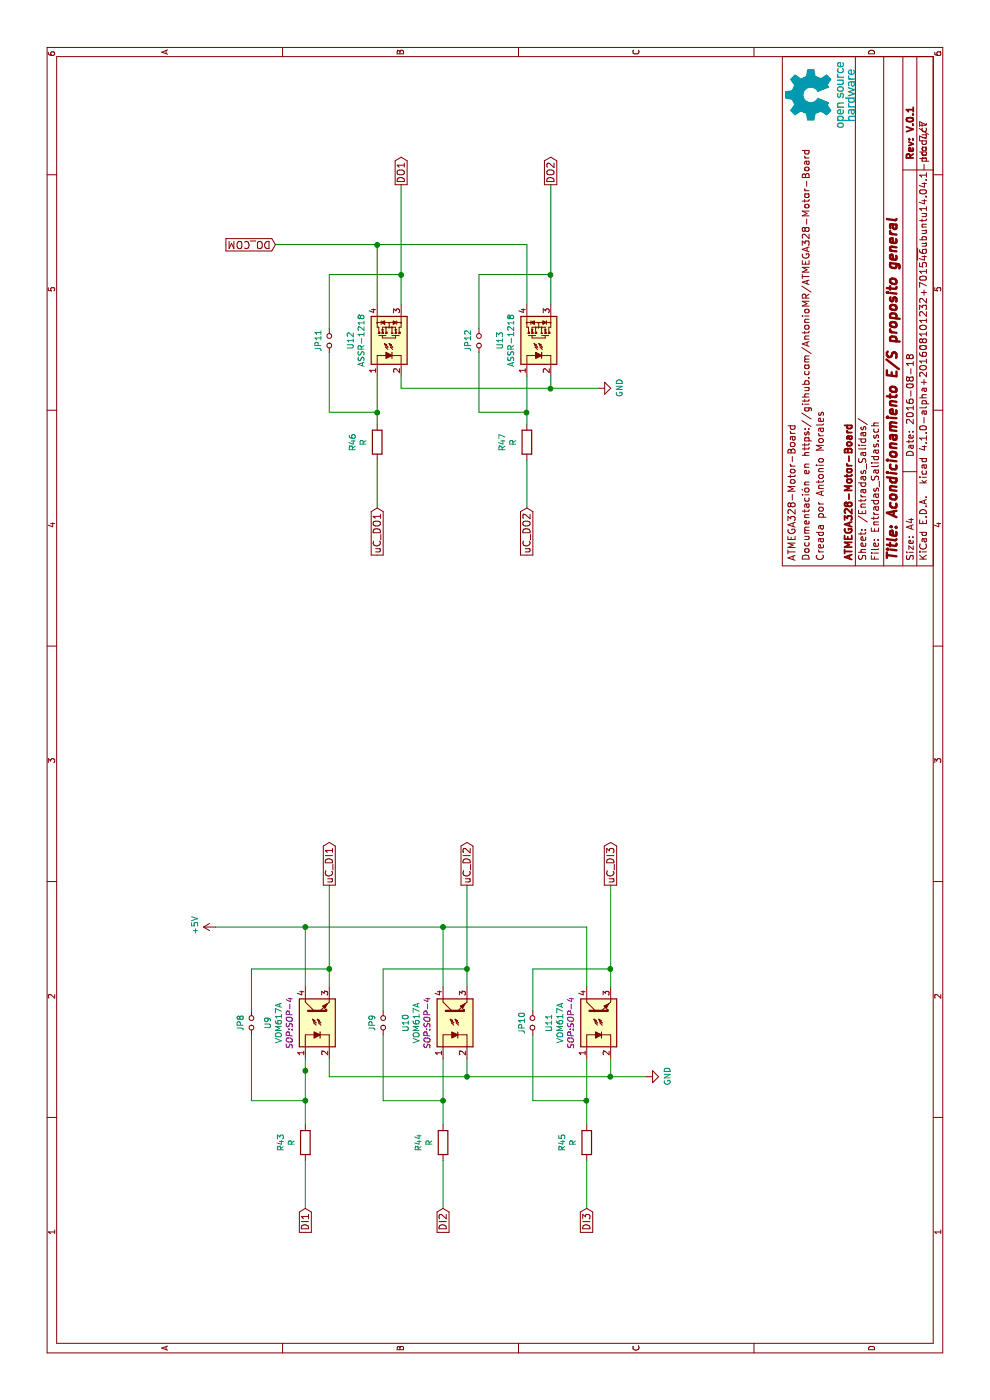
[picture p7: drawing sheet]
EESchema Schematic File Version 2
LIBS:ATMEGA328_Motor_Board-rescue
LIBS:Microcontroladores
LIBS:power
LIBS:device
LIBS:transistors
LIBS:conn
LIBS:linear
LIBS:regul
LIBS:74xx
LIBS:cmos4000
LIBS:adc-dac
LIBS:memory
LIBS:xilinx
LIBS:microcontrollers
LIBS:dsp
LIBS:microchip
LIBS:analog_switches
LIBS:motorola
LIBS:texas
LIBS:intel
LIBS:audio
LIBS:interface
LIBS:digital-audio
LIBS:philips
LIBS:display
LIBS:cypress
LIBS:siliconi
LIBS:opto
LIBS:atmel
LIBS:contrib
LIBS:valves
LIBS:Interfaces
LIBS:Pasivos
LIBS:Reles
LIBS:MotorDrivers
LIBS:connector
LIBS:Opamp
LIBS:Traco
LIBS:Optoacoplados
LIBS:ATMEGA328_Motor_Board-cache
EELAYER 25 0
EELAYER END
$Descr A4 11693 8268
encoding utf-8
Sheet 7 7
Title "Acondicionamiento E/S proposito general"
Date "2016-08-18"
Rev "V.0.1"
Comp "ATMEGA328-Motor-Board"
Comment1 ""
Comment2 "Creada por Antonio Morales"
Comment3 "Documentación en https://github.com/AntonioMR/ATMEGA328-Motor-Board"
Comment4 "ATMEGA328-Motor-Board"
$EndDescr
$Comp
L ASSR-1218 U12
U 1 1
P 8850 3250
F 0 "U12" H 8850 3575 50  0000 C CNN
F 1 "ASSR-1218" H 8850 3484 50  0000 C CNN
F 2 "SOP:SOP-4" H 8850 3483 50  0001 C CIN
F 3 "" H 8800 3250 50  0000 L CNN
F 4 "~" H 8850 3250 60  0001 C CNN "Fabricante"
F 5 "~" H 8850 3250 60  0001 C CNN "Ref"
F 6 "~" H 8850 3250 60  0001 C CNN "Potencia"
F 7 "~" H 8850 3250 60  0001 C CNN "Tolerancia"
F 8 "~" H 8850 3250 60  0001 C CNN "Provedor"
F 9 "~" H 8850 3250 60  0001 C CNN "Ref_Proveedor"
	1    8850 3250
	1    0    0    -1  
$EndComp
$Comp
L ASSR-1218 U13
U 1 1
P 8850 4500
F 0 "U13" H 8850 4825 50  0000 C CNN
F 1 "ASSR-1218" H 8850 4734 50  0000 C CNN
F 2 "SOP:SOP-4" H 8850 4733 50  0001 C CIN
F 3 "" H 8800 4500 50  0000 L CNN
F 4 "~" H 8850 4500 60  0001 C CNN "Fabricante"
F 5 "~" H 8850 4500 60  0001 C CNN "Ref"
F 6 "~" H 8850 4500 60  0001 C CNN "Potencia"
F 7 "~" H 8850 4500 60  0001 C CNN "Tolerancia"
F 8 "~" H 8850 4500 60  0001 C CNN "Provedor"
F 9 "~" H 8850 4500 60  0001 C CNN "Ref_Proveedor"
	1    8850 4500
	1    0    0    -1  
$EndComp
Wire Wire Line
	9650 2300 9650 4400
Wire Wire Line
	9150 3150 9650 3150
Wire Wire Line
	9650 4400 9150 4400
Connection ~ 9650 3150
Wire Wire Line
	9150 3350 10150 3350
Wire Wire Line
	9150 4600 10150 4600
$Comp
L R R46
U 1 1
P 8000 3150
F 0 "R46" V 7793 3150 50  0000 C CNN
F 1 "R" V 7884 3150 50  0000 C CNN
F 2 "Resistors_SMD:R_0805" V 7930 3150 50  0001 C CNN
F 3 "" H 8000 3150 50  0000 C CNN
	1    8000 3150
	0    1    1    0   
$EndComp
$Comp
L R R47
U 1 1
P 8000 4400
F 0 "R47" V 7793 4400 50  0000 C CNN
F 1 "R" V 7884 4400 50  0000 C CNN
F 2 "Resistors_SMD:R_0805" V 7930 4400 50  0001 C CNN
F 3 "" H 8000 4400 50  0000 C CNN
	1    8000 4400
	0    1    1    0   
$EndComp
Wire Wire Line
	8150 4400 8550 4400
Wire Wire Line
	8550 3150 8150 3150
Wire Wire Line
	7450 3150 7850 3150
Wire Wire Line
	7450 4400 7850 4400
Wire Wire Line
	8450 3350 8450 5000
Wire Wire Line
	8450 3350 8550 3350
Wire Wire Line
	8550 4600 8450 4600
Connection ~ 8450 4600
$Comp
L GND #PWR0108
U 1 1
P 8450 5000
F 0 "#PWR0108" H 8450 4750 50  0001 C CNN
F 1 "GND" H 8455 4827 50  0000 C CNN
F 2 "" H 8450 5000 50  0000 C CNN
F 3 "" H 8450 5000 50  0000 C CNN
	1    8450 5000
	1    0    0    -1  
$EndComp
$Comp
L VOM617A U9
U 1 1
P 3150 2650
F 0 "U9" H 3150 3065 50  0000 C CNN
F 1 "VOM617A" H 3150 2974 50  0000 C CNN
F 2 "SOP:SOP-4" H 3150 2883 50  0000 C CIN
F 3 "" H 3150 2550 50  0000 L CNN
F 4 "773-0234" H 3100 2950 60  0001 C CNN "Rs"
F 5 "VISHAY" H 3000 3150 60  0001 C CNN "Fabricante"
F 6 "VOM617A-2X001T" H 3250 3050 60  0001 C CNN "Ref"
	1    3150 2650
	1    0    0    -1  
$EndComp
$Comp
L VOM617A U10
U 1 1
P 3150 3800
F 0 "U10" H 3150 4215 50  0000 C CNN
F 1 "VOM617A" H 3150 4124 50  0000 C CNN
F 2 "SOP:SOP-4" H 3150 4033 50  0000 C CIN
F 3 "" H 3150 3700 50  0000 L CNN
F 4 "773-0234" H 3100 4100 60  0001 C CNN "Rs"
F 5 "VISHAY" H 3000 4300 60  0001 C CNN "Fabricante"
F 6 "VOM617A-2X001T" H 3250 4200 60  0001 C CNN "Ref"
	1    3150 3800
	1    0    0    -1  
$EndComp
$Comp
L VOM617A U11
U 1 1
P 3150 5000
F 0 "U11" H 3150 5415 50  0000 C CNN
F 1 "VOM617A" H 3150 5324 50  0000 C CNN
F 2 "SOP:SOP-4" H 3150 5233 50  0000 C CIN
F 3 "" H 3150 4900 50  0000 L CNN
F 4 "773-0234" H 3100 5300 60  0001 C CNN "Rs"
F 5 "VISHAY" H 3000 5500 60  0001 C CNN "Fabricante"
F 6 "VOM617A-2X001T" H 3250 5400 60  0001 C CNN "Ref"
	1    3150 5000
	1    0    0    -1  
$EndComp
$Comp
L R R45
U 1 1
P 2150 4900
F 0 "R45" V 1943 4900 50  0000 C CNN
F 1 "R" V 2034 4900 50  0000 C CNN
F 2 "Resistors_SMD:R_0805" V 2080 4900 50  0001 C CNN
F 3 "" H 2150 4900 50  0000 C CNN
	1    2150 4900
	0    1    1    0   
$EndComp
$Comp
L R R44
U 1 1
P 2150 3700
F 0 "R44" V 1943 3700 50  0000 C CNN
F 1 "R" V 2034 3700 50  0000 C CNN
F 2 "Resistors_SMD:R_0805" V 2080 3700 50  0001 C CNN
F 3 "" H 2150 3700 50  0000 C CNN
	1    2150 3700
	0    1    1    0   
$EndComp
$Comp
L R R43
U 1 1
P 2150 2550
F 0 "R43" V 1943 2550 50  0000 C CNN
F 1 "R" V 2034 2550 50  0000 C CNN
F 2 "Resistors_SMD:R_0805" V 2080 2550 50  0001 C CNN
F 3 "" H 2150 2550 50  0000 C CNN
	1    2150 2550
	0    1    1    0   
$EndComp
Wire Wire Line
	2300 2550 2850 2550
Wire Wire Line
	2850 2750 2700 2750
Wire Wire Line
	2700 2750 2700 5400
$Comp
L GND #PWR0109
U 1 1
P 2700 5400
F 0 "#PWR0109" H 2700 5150 50  0001 C CNN
F 1 "GND" H 2705 5227 50  0000 C CNN
F 2 "" H 2700 5400 50  0000 C CNN
F 3 "" H 2700 5400 50  0000 C CNN
	1    2700 5400
	1    0    0    -1  
$EndComp
Wire Wire Line
	2850 5100 2700 5100
Connection ~ 2700 5100
Wire Wire Line
	2700 3900 2850 3900
Connection ~ 2700 3900
Wire Wire Line
	2300 3700 2850 3700
Wire Wire Line
	2300 4900 2850 4900
Wire Wire Line
	3450 4900 3950 4900
Wire Wire Line
	3950 4900 3950 1800
$Comp
L +5V #PWR0110
U 1 1
P 3950 1800
F 0 "#PWR0110" H 3950 1650 50  0001 C CNN
F 1 "+5V" H 3965 1973 50  0000 C CNN
F 2 "" H 3950 1800 50  0000 C CNN
F 3 "" H 3950 1800 50  0000 C CNN
	1    3950 1800
	1    0    0    -1  
$EndComp
Wire Wire Line
	3450 2550 3950 2550
Connection ~ 3950 2550
Wire Wire Line
	3450 3700 3950 3700
Connection ~ 3950 3700
Wire Wire Line
	3450 2750 4300 2750
Wire Wire Line
	3450 3900 4300 3900
Wire Wire Line
	3450 5100 4300 5100
$Comp
L Jumper_NO_Small JP8
U 1 1
P 3150 2100
F 0 "JP8" H 3150 2193 50  0000 C CNN
F 1 "Jumper_NO_Small" H 3160 2040 50  0001 C CNN
F 2 "Vias:JMP_0603" H 3150 2100 50  0001 C CNN
F 3 "" H 3150 2100 50  0000 C CNN
	1    3150 2100
	1    0    0    -1  
$EndComp
Wire Wire Line
	3250 2100 3600 2100
Wire Wire Line
	3600 2100 3600 2750
Connection ~ 3600 2750
Wire Wire Line
	2500 2100 3050 2100
Connection ~ 2750 2550
$Comp
L Jumper_NO_Small JP9
U 1 1
P 3150 3200
F 0 "JP9" H 3150 3293 50  0000 C CNN
F 1 "Jumper_NO_Small" H 3160 3140 50  0001 C CNN
F 2 "Vias:JMP_0603" H 3150 3200 50  0001 C CNN
F 3 "" H 3150 3200 50  0000 C CNN
	1    3150 3200
	1    0    0    -1  
$EndComp
$Comp
L Jumper_NO_Small JP10
U 1 1
P 3150 4450
F 0 "JP10" H 3150 4543 50  0000 C CNN
F 1 "Jumper_NO_Small" H 3160 4390 50  0001 C CNN
F 2 "Vias:JMP_0603" H 3150 4450 50  0001 C CNN
F 3 "" H 3150 4450 50  0000 C CNN
	1    3150 4450
	1    0    0    -1  
$EndComp
Wire Wire Line
	3050 4450 2500 4450
Wire Wire Line
	2500 4450 2500 4900
Connection ~ 2500 4900
Wire Wire Line
	2500 3700 2500 3200
Wire Wire Line
	2500 3200 3050 3200
Connection ~ 2500 3700
Wire Wire Line
	2500 2550 2500 2100
Connection ~ 2500 2550
Wire Wire Line
	3250 3200 3600 3200
Wire Wire Line
	3600 3200 3600 3900
Connection ~ 3600 3900
Wire Wire Line
	3250 4450 3600 4450
Wire Wire Line
	3600 4450 3600 5100
Connection ~ 3600 5100
Wire Wire Line
	2000 4900 1600 4900
Wire Wire Line
	1600 3700 2000 3700
Wire Wire Line
	1600 2550 2000 2550
$Comp
L Jumper_NO_Small JP12
U 1 1
P 8850 4000
F 0 "JP12" H 8850 4093 50  0000 C CNN
F 1 "Jumper_NO_Small" H 8860 3940 50  0001 C CNN
F 2 "Vias:JMP_0603" H 8850 4000 50  0001 C CNN
F 3 "" H 8850 4000 50  0000 C CNN
	1    8850 4000
	1    0    0    -1  
$EndComp
$Comp
L Jumper_NO_Small JP11
U 1 1
P 8850 2750
F 0 "JP11" H 8850 2843 50  0000 C CNN
F 1 "Jumper_NO_Small" H 8860 2690 50  0001 C CNN
F 2 "Vias:JMP_0603" H 8850 2750 50  0001 C CNN
F 3 "" H 8850 2750 50  0000 C CNN
	1    8850 2750
	1    0    0    -1  
$EndComp
Wire Wire Line
	8750 2750 8250 2750
Wire Wire Line
	8250 2750 8250 3150
Connection ~ 8250 3150
Wire Wire Line
	8950 2750 9400 2750
Wire Wire Line
	9400 2750 9400 3350
Connection ~ 9400 3350
Wire Wire Line
	8950 4000 9400 4000
Wire Wire Line
	9400 4000 9400 4600
Connection ~ 9400 4600
Wire Wire Line
	8750 4000 8250 4000
Wire Wire Line
	8250 4000 8250 4400
Connection ~ 8250 4400
Text GLabel 1600 2550 0    60   Input ~ 0
DI1
Text GLabel 1600 3700 0    60   Input ~ 0
DI2
Text GLabel 1600 4900 0    60   Input ~ 0
DI3
Text GLabel 4300 2750 2    60   Output ~ 0
uC_DI1
Text GLabel 4300 3900 2    60   Output ~ 0
uC_DI2
Text GLabel 4300 5100 2    60   Output ~ 0
uC_DI3
Text GLabel 7450 4400 0    60   Input ~ 0
uC_DO2
Text GLabel 7450 3150 0    60   Input ~ 0
uC_DO1
Text GLabel 10150 3350 2    60   Output ~ 0
DO1
Text GLabel 10150 4600 2    60   Output ~ 0
DO2
Text GLabel 9650 2300 1    60   Input ~ 0
DO_COM
$EndSCHEMATC
